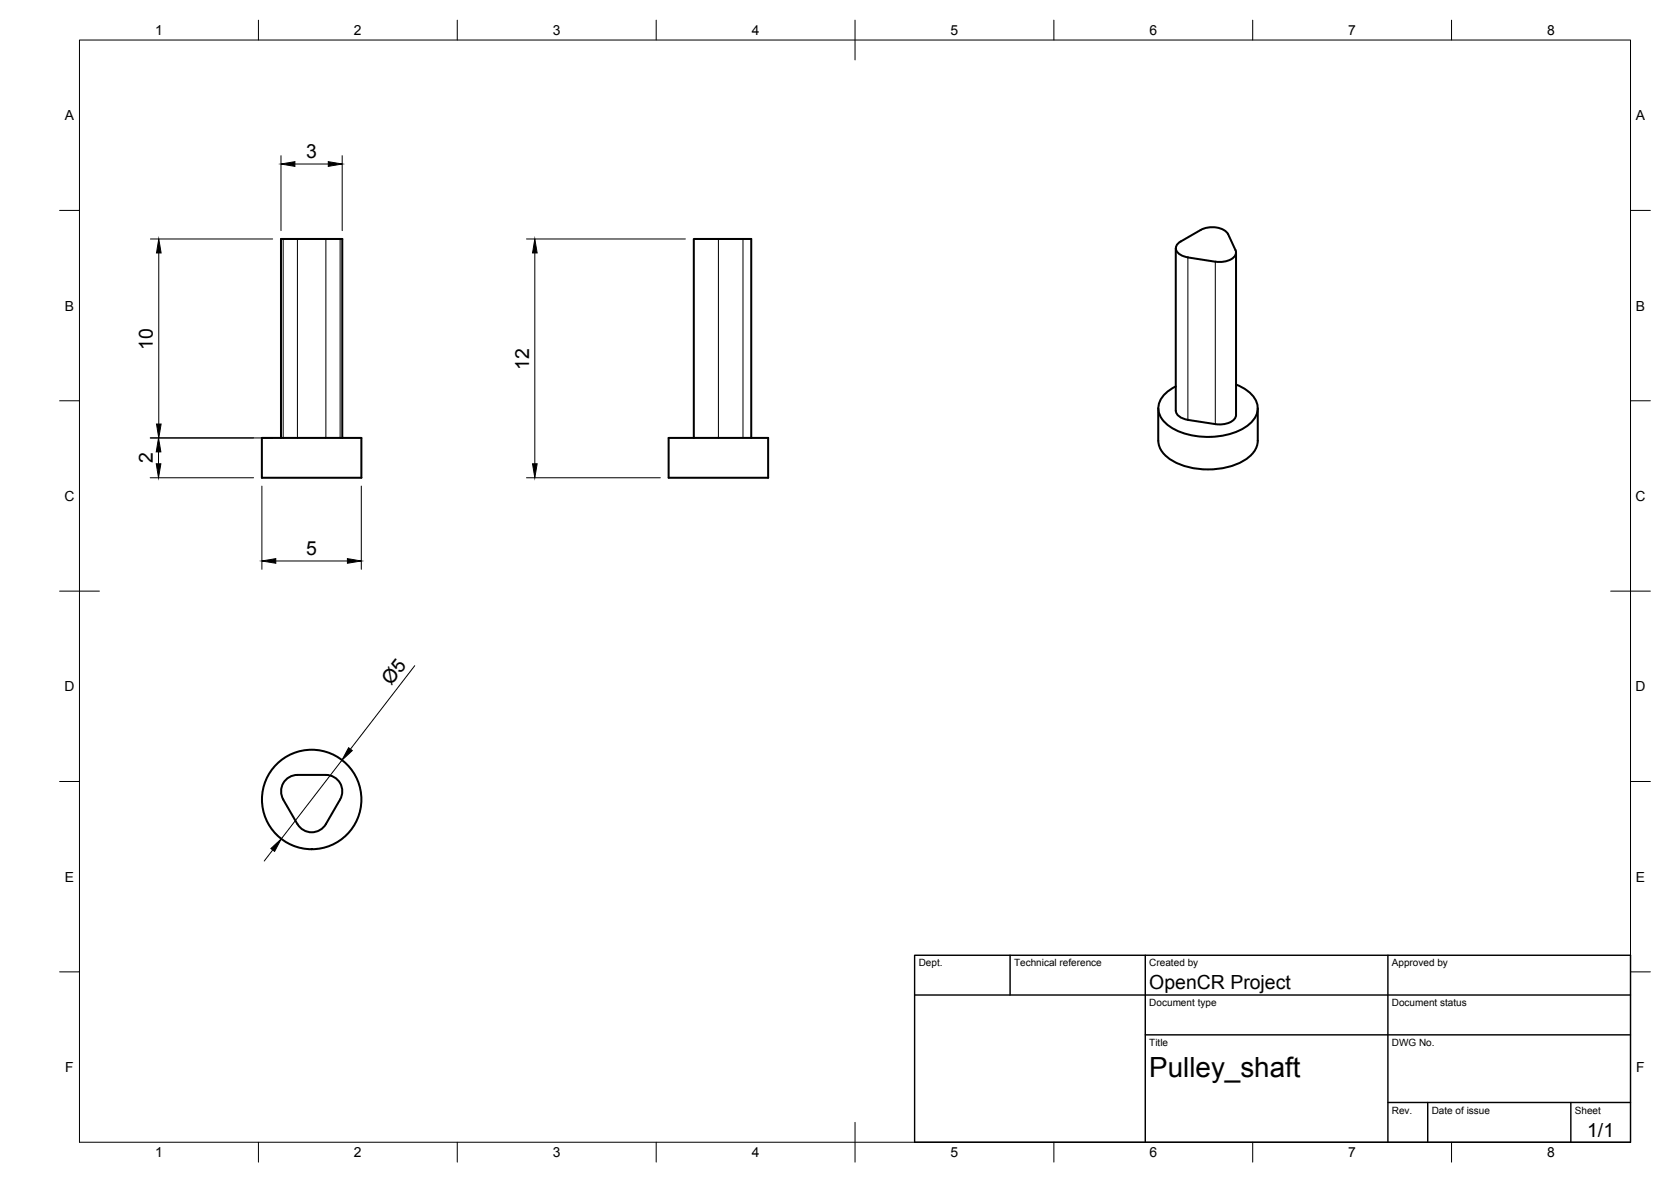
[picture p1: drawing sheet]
<svg xmlns="http://www.w3.org/2000/svg" width="420mm" height="297mm" viewBox="0 0 420 297" stroke-linecap="round" stroke-linejoin="round" font-family="sans-serif">
<!-- layer: Visible Narrow -->
<path d="M71.2 60.1v50M74.8 60.1v50M81.9 60.1v50M85.5 60.1v50M180.6 60.1v50M186.8 60.1v50M298.7 64.7v40.8M305.6 65.8v40.8" fill="none" stroke="#000" stroke-width=".25"/>
<!-- layer: Visible -->
<g fill="none" stroke="#000" stroke-width=".51">
<path d="M295.6 62.4l.1 40.8a2.95 2.95 0 0 0 3 2.3M296.8 60.7l5.1-2.9a6 6 0 0 1 6.6 .7l2.1 4.4a2.21 2.21 0 0 1-2 2.7l-1.8 .2h-1.2M296.9 60.7a1.78 1.78 0 0 0-1.2 1.7 1.78 1.78 0 0 0 1.2 1.7l1.8 .6 6.9 1.1M310.8 63.5v40.8a3.3 3.3 0 0 1-3.3 2.3h-1.9M310.8 96.6a7.6 7.6 0 0 1 5.4 5.5 6 6 0 0 1-3.7 5.6 19.3 19.3 0 0 1-18.4-.5 5.2 5.2 0 0 1-2.3-6.7 8.1 8.1 0 0 1 3.8-3.4M65.8 110.1h25.1v10h-25.1zM70.7 110.1v-50h15.4v50M168.1 110.1h25v10h-25zM174.5 110.1v-50h14.4v50M291.2 102.6l.1 8.2a6.4 6.4 0 0 0 4.2 5.3 19.5 19.5 0 0 0 17.6-.6 6 6 0 0 0 3.2-4.7v-8.2M298.7 105.5l6.9 1.1M81.9 194.7a4.1 4.1 0 0 1 3.6 6.2l-3.6 6.2a4.1 4.1 0 0 1-7.1 0l-3.6-6.2a4.1 4.1 0 0 1 3.6-6.2h7.1"/>
<circle cx="78.4" cy="200.9" r="12.5"/>
</g>
<!-- layer: BORDER -->
<g fill="none" stroke="#000" stroke-width=".25">
<path d="M20 10.1h390v276.9h-390zM65 5.1v5M115 5.1v5M165 5.1v5M215 5.1v10M265 5.1v5M315 5.1v5M365 5.1v5M15 52.9h5M410 52.9h5M15 100.7h5M410 100.7h5"/>
<path d="M15 148.6h10M405 148.6h10M15 196.4h5M410 196.4h5M15 244.2h5M410 244.2h5M65 287v5M115 287v5M165 287v5M215 282.1v9.9M265 287v5M315 287v5"/>
<path d="M365 287v5"/>
</g>
<!-- layer: TITLEBLOCK -->
<path d="M230 240.1h180v46.9h-180zM230 250h180M254 240.1v9.9M288 240.1v46.9M349 240.1v46.9M288 260.1h122M349 277.1h61M359 277.1v9.9M395 277.1v9.9" fill="none" stroke="#000" stroke-width=".36"/>
<!-- layer: FD_Dimensions -->
<g fill="none" stroke="#000" stroke-width=".25">
<path d="M70.7 39.1v18.9M86 39.1v18.9M74.1 41.2h8.4M37.8 60.1h30.8M39.9 63.6v43M132.4 60.1h39.9M134.5 63.6v53M37.8 110.1h30.8M39.9 113.6v3M37.8 120.1h26M65.8 122.2v20.9M90.8 122.2v20.9"/>
<path d="M132.4 120.1h33.6M69.3 141h18.1M104.3 167.3l-16.2 21M86 191l-15.3 19.8M68.6 213.6l-2.2 2.8"/>
</g>
<path d="M70.7 41.2l3.4-.6v1.2zM82.5 40.6l3.5 .6-3.5 .6zM39.9 60.1l.6 3.5h-1.2zM134.5 60.1l.6 3.5h-1.2zM39.3 116.6h1.1l-.5 3.5zM39.9 110.1l.5 3.5h-1.1zM39.3 106.6h1.2l-.6 3.5zM133.9 116.6h1.2l-.6 3.5zM65.8 141l3.5-.6v1.1zM87.4 140.4l3.4 .6-3.4 .5zM87.7 187.9l.9 .7-2.6 2.4zM68.1 213.2l2.6-2.4-1.7 3.2z" fill="#000" stroke="#000" stroke-width=".25"/>
<text font-size="7" x="289" y="270.6">Pulley_shaft</text>
<g font-size="4.9">
<text x="77" y="39.8">3</text>
<text x="38.5" y="87.9" transform="rotate(-90 38.5 87.9)">10</text>
<text x="133.1" y="92.9" transform="rotate(-90 133.1 92.9)">12</text>
<text x="38.5" y="116.4" transform="rotate(-90 38.5 116.4)">2</text>
<text x="77" y="139.5">5</text>
<text x="98.4" y="172.5" transform="rotate(-52 98.4 172.5)">Ø5</text>
<text x="289" y="248.5">OpenCR Project</text>
<text x="399.1" y="285.7">1/1</text>
</g>
<g font-size="3.5">
<text x="39" y="8.8">1</text>
<text x="89" y="8.8">2</text>
<text x="139" y="8.8">3</text>
<text x="189" y="8.8">4</text>
<text x="239" y="8.8">5</text>
<text x="289" y="8.8">6</text>
<text x="339" y="8.8">7</text>
<text x="389" y="8.8">8</text>
<text x="16.3" y="30.2">A</text>
<text x="411.3" y="30.2">A</text>
<text x="16.3" y="78">B</text>
<text x="411.3" y="78">B</text>
<text x="16.2" y="125.9">C</text>
<text x="411.2" y="125.9">C</text>
<text x="16.2" y="173.7">D</text>
<text x="411.2" y="173.7">D</text>
<text x="16.3" y="221.6">E</text>
<text x="411.3" y="221.6">E</text>
<text x="16.4" y="269.4">F</text>
<text x="411.4" y="269.4">F</text>
<text x="39" y="290.8">1</text>
<text x="89" y="290.8">2</text>
<text x="139" y="290.8">3</text>
<text x="189" y="290.8">4</text>
<text x="239" y="290.8">5</text>
<text x="289" y="290.8">6</text>
<text x="339" y="290.8">7</text>
<text x="389" y="290.8">8</text>
</g>
<g font-size="2.5">
<text x="231" y="242.9">Dept.</text>
<text x="255" y="242.9">Technical reference</text>
<text x="289" y="242.9">Created by</text>
<text x="350" y="242.9">Approved by</text>
<text x="289" y="252.8">Document type</text>
<text x="350" y="252.8">Document status</text>
<text x="289" y="262.9">Title</text>
<text x="350" y="262.9">DWG No.</text>
<text x="350" y="279.9">Rev.</text>
<text x="360" y="279.9">Date of issue</text>
<text x="396" y="279.9">Sheet</text>
</g>
</svg>
